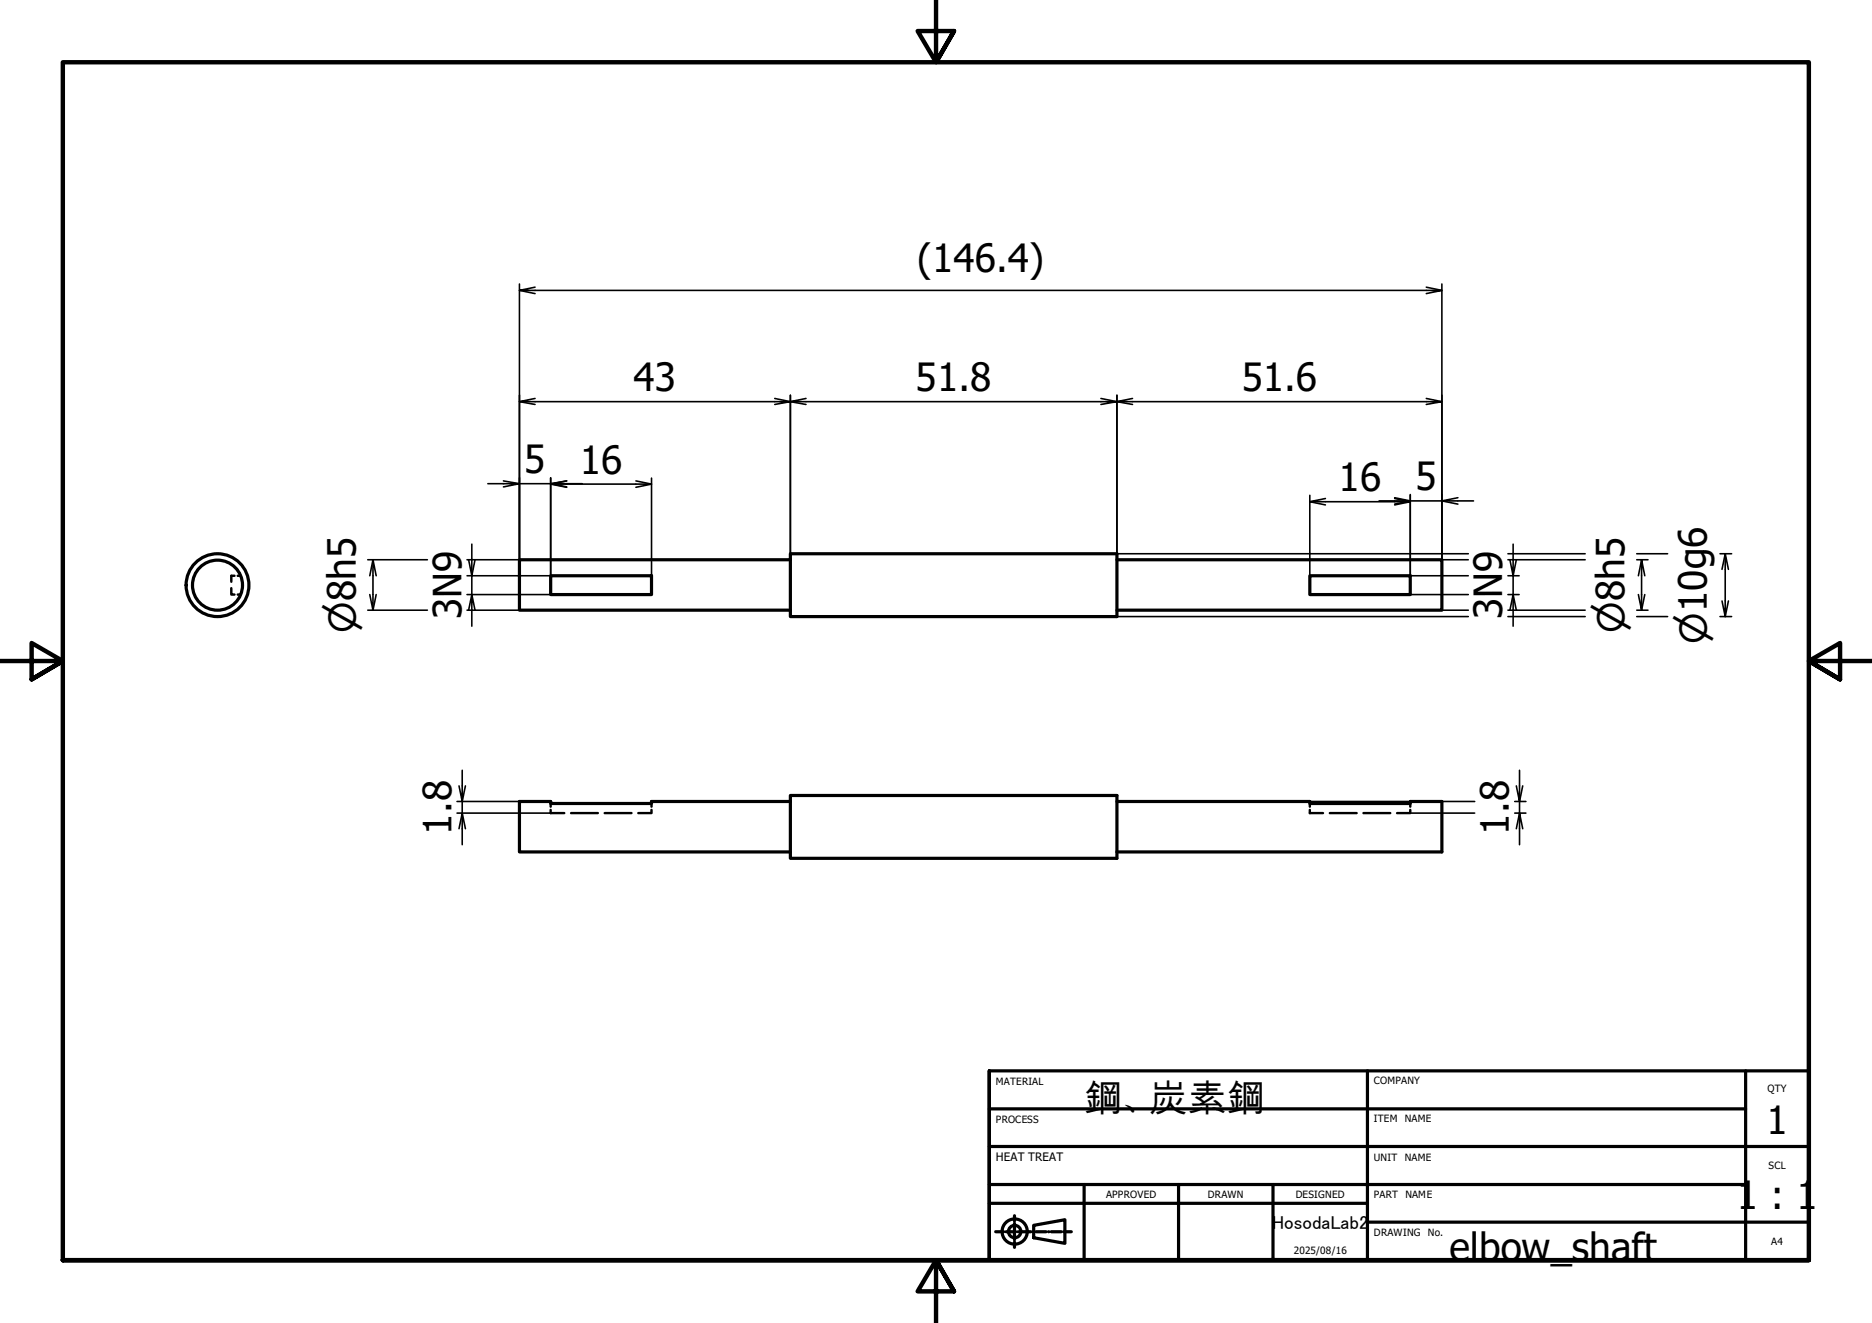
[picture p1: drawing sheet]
<svg xmlns="http://www.w3.org/2000/svg" width="297mm" height="210mm" viewBox="0 0 297 210" stroke-linecap="round" stroke-linejoin="round" font-family="sans-serif">
<!-- layer: Visible (ISO) -->
<g fill="none" stroke="#000" stroke-width=".51">
<path d="M87.4 91.3h16v3h-16zM125.4 88.8h-43v8h43M125.4 87.9h51.8v9.9h-51.8zM177.2 88.8h51.6v8h-51.6M207.8 91.3h16v3h-16zM125.4 127.2h-22v.3h-16v-.3h-5v8h43M125.4 126.2h51.8v10h-51.8zM177.2 127.2h30.6v.3h16v-.3h5v8h-51.6"/>
<circle cx="34.5" cy="92.8" r="4"/>
<circle cx="34.5" cy="92.8" r="5"/>
</g>
<!-- layer: Hidden (ISO) -->
<g fill="none" stroke="#000" stroke-width=".38">
<path d="M36.7 93.3v1h.5M37.2 91.3h-.5v1M37.7 94.3h.5M37.7 91.3h.5M87.4 127.5v.5M87.4 128.5v.5h2.1M90.6 129h4.3M95.9 129h4.3M103.4 128.5v.5h-2.1M103.4 127.5v.5M207.8 128.5v.5h2.1M207.8 127.5v.5"/>
<path d="M211 129h4.3M216.3 129h4.3M223.8 128.5v.5h-2.1M223.8 127.5v.5"/>
</g>
<!-- layer: Border (ISO) -->
<path d="M148.5 -.1v10l-2.9-5h5.8l-2.9 5 2.9-5M0 104.9h10l-5-2.9v5.8l5-2.9-5 2.9M297 104.9h-10l5-2.9v5.8l-5-2.9 5 2.9M10 199.9v-190h277v190h-277h277M151.4 204.9l-2.9-5 2.9 5h-5.8l2.9-5v10" fill="none" stroke="#000" stroke-width=".7"/>
<!-- layer: Title (ISO) -->
<g fill="none" stroke="#000" stroke-width=".51">
<path d="M157 169.9h130v30h-130M157 175.9h120M217 169.9v30M277 169.9v30M157 199.9v-30v30M157 190.9h60M157 187.9h120M157 181.9h130M158 195.4h.7M159.2 195.4h.1M159.6 195.4h1.6M161 192.9v.8"/>
<path d="M161 194.1v.1M161 194.6v1.6M161 196.6v.1M161 197.1v.8M161.5 195.4h.1M162.1 195.4h1.5M164 195.4h.1M164 194.4l5-.9v3.8l-5-.9zM164.4 195.4h1.6M166.4 195.4h.1M166.8 195.4h1.6M168.8 195.4h.1"/>
<path d="M169.2 195.4h.8M172 187.9v12M187 187.9v12M202 187.9v12M217 193.9h70"/>
<circle cx="161" cy="195.4" r="2"/>
<circle cx="161" cy="195.4" r=".98"/>
</g>
<!-- layer: Dimension (ISO) -->
<g fill="none" stroke="#000" stroke-width=".25">
<path d="M82.4 45.1v43.7h-8.3M82.4 46.1l2.5 .5M84.9 45.6l-2.5 .5h146.4l-2.5 .5M226.3 45.6l2.5 .5M228.8 45.1v43.7h4.2M77.4 76.7h5l-2.5 .6M79.9 76.3l2.5 .4h5l2.5 .6M82.4 63.7l2.5 .5M84.9 63.2l-2.5 .5h43l-2.5 .5M87.4 76.8l2.5 .5M87.4 75.8v15.5h-13.3M92.4 76.7h-5l2.5-.4-2.5 .5h16l-2.5 .5"/>
<path d="M100.9 76.3l2.5 .5M103.4 75.9v15.4M122.9 63.2l5 1M125.4 62.7v25.2M127.9 63.2l-2.5 .5h51.8l-2.5 .5M174.7 63.2l5 1M177.2 62.7v25.2h55.8M179.7 63.2l-2.5 .5h51.6l-2.5 .5M207.8 79.6l2.5 .5M207.8 78.6v12.7M210.3 79.1l-2.5 .5h16l-2.5 .5M218.8 79.5h5l-2.5 .5"/>
<path d="M221.3 79.1l2.5 .5M221.3 79l2.5 .5h5l2.5 .5M223.8 78.5v12.8h9.2M226.3 63.2l2.5 .5M231.3 79l-2.5 .5h5M58.4 88.8h9.4M58.4 96.8h9.4M59.2 88.8l-.5 2.5M59.7 91.3l-.5-2.5v8l-.5-2.5M59.7 94.3l-.5 2.5M74.1 96.8h8.3M74.1 94.3h13.3"/>
<path d="M74.9 86.3v5l-.5-2.5M75.4 96.8l-.5-2.5v5M75.4 88.8l-.5 2.5v3l-.5 2.5M177.2 97.8h55.8M223.8 94.3h9.2M228.8 96.8h4.2M239.3 87.9h12.2M239.3 97.8h12.2M239.3 88.8h12.2M239.3 96.8h12.2M239.3 94.3h1.7M239.3 91.3h1.7"/>
<path d="M240.1 86.3v5l-.5-2.5M240.6 96.8l-.5-2.5v5M240.6 88.8l-.5 2.5v3l-.5 2.5M259.7 87.9h4.9M259.7 97.8h4.9M259.7 88.8h1.8M259.7 96.8h1.8M260.5 88.8l-.5 2.5M261 91.3l-.5-2.5v8l-.5-2.5M261 94.3l-.5 2.5M272.9 87.9h1.9M272.9 97.8h1.9"/>
<path d="M273.7 87.9l-.5 2.4M274.3 90.3l-.6-2.4v9.9l-.5-2.5M274.3 95.3l-.6 2.5M72.5 127.2h9.9M72.5 129h14.9M73.3 122.2v5l-.5-2.5M73.9 131.5l-.6-2.5v5M73.9 124.7l-.6 2.5v1.8l-.5 2.5M207.8 127.2h26.2M223.8 129h10.2M240.3 127.2h1.8M240.3 129h1.8"/>
<path d="M241.1 122.2v5l-.5-2.5M241.6 131.5l-.5-2.5v5M241.6 124.7l-.5 2.5v1.8l-.5 2.5"/>
</g>
<g font-size="6.2">
<text x="145.5" y="43.2">(146.4)</text>
<text x="100.5" y="62">43</text>
<text x="145.3" y="62">51.8</text>
<text x="197" y="62">51.6</text>
<text x="83.2" y="75.1">5</text>
<text x="92" y="75.2">16</text>
<text x="212.4" y="77.9">16</text>
<text x="224.6" y="77.8">5</text>
<text x="73.2" y="98.3" transform="rotate(-90 73.2 98.3)">3N9</text>
<text x="238.4" y="98.3" transform="rotate(-90 238.4 98.3)">3N9</text>
<text x="71.6" y="132.4" transform="rotate(-90 71.6 132.4)">1.8</text>
<text x="239.4" y="132.4" transform="rotate(-90 239.4 132.4)">1.8</text>
<text x="172" y="176.4">鋼、炭素鋼</text>
<text x="280.3" y="179.9">1</text>
<text x="275.6" y="191.9">1 : 1</text>
<text x="230" y="200.1">elbow_shaft</text>
</g>
<g font-size="5.8">
<text x="56.5" y="100.4" transform="rotate(-90 56.5 100.4)">⌀8h5</text>
<text x="257.7" y="100.4" transform="rotate(-90 257.7 100.4)">⌀8h5</text>
<text x="270.8" y="102.1" transform="rotate(-90 270.8 102.1)">⌀10g6</text>
</g>
<text font-size="3" x="201.9" y="194.9">HosodaLab2</text>
<text font-size="1.8" x="158" y="184.2">HEAT TREAT</text>
<g font-size="1.6">
<text x="158" y="172.1">MATERIAL</text>
<text x="218" y="172">COMPANY</text>
<text x="280.5" y="173.3">QTY</text>
<text x="158" y="178.2">PROCESS</text>
<text x="218" y="178.1">ITEM</text>
<text x="222.9" y="178.1">NAME</text>
<text x="218" y="184.1">UNIT</text>
<text x="222.9" y="184.1">NAME</text>
<text x="280.6" y="185.5">SCL</text>
<text x="175.5" y="190">APPROVED</text>
<text x="191.6" y="190">DRAWN</text>
<text x="205.6" y="190">DESIGNED</text>
<text x="218" y="190.1">PART</text>
<text x="223" y="190.1">NAME</text>
<text x="218" y="196.1">DRAWING</text>
<text x="226.6" y="196.1">No.</text>
<text x="281.1" y="197.5">A4</text>
<text x="205.3" y="198.9">2025/08/16</text>
</g>
</svg>
